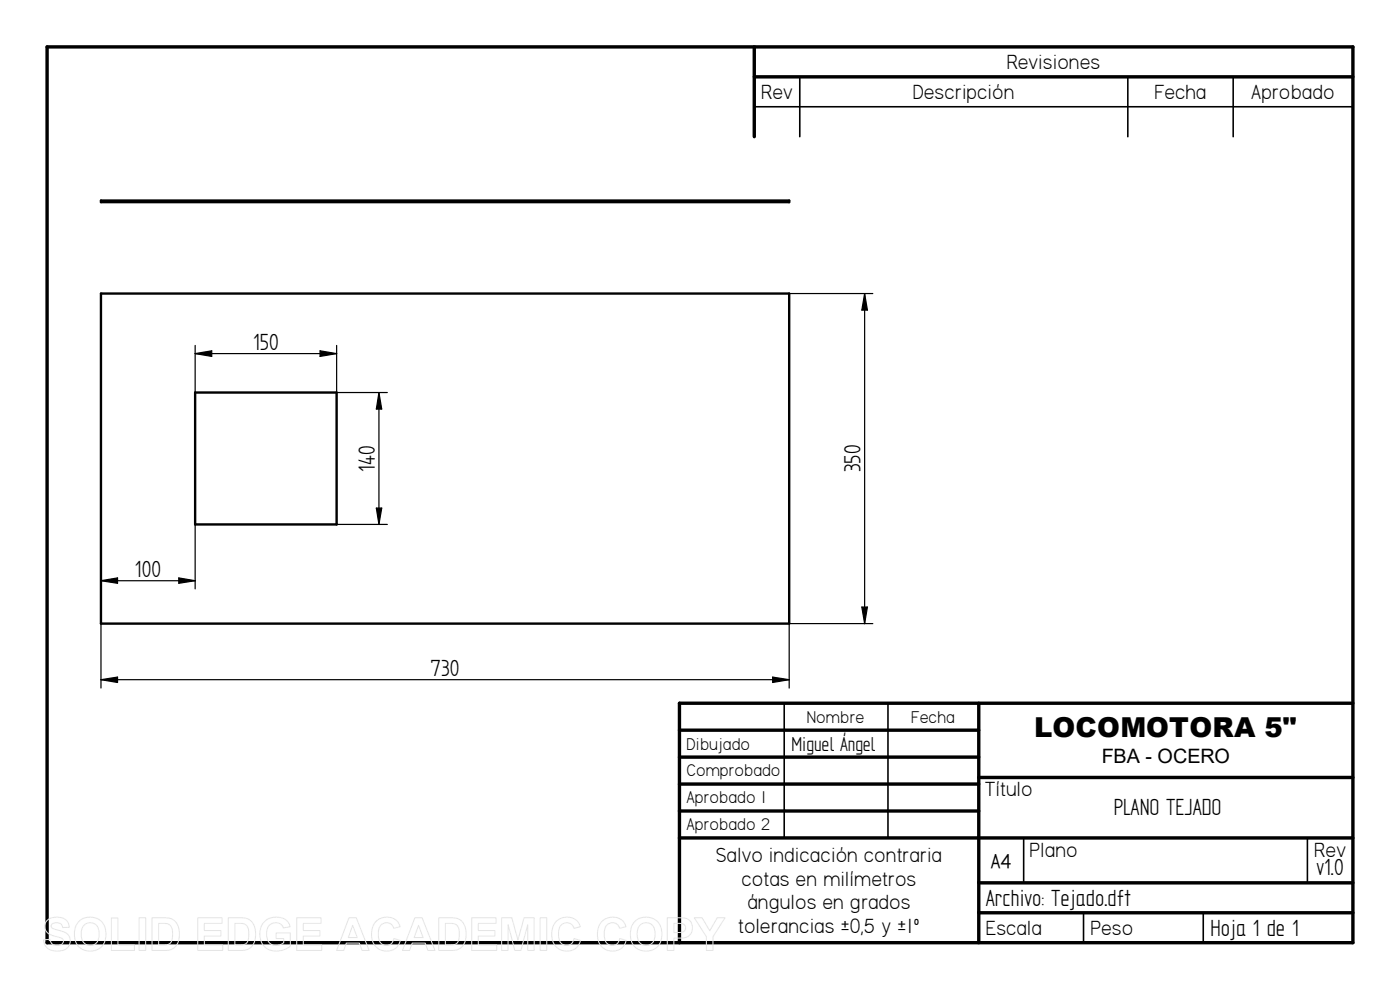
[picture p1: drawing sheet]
<svg xmlns="http://www.w3.org/2000/svg" width="297mm" height="210mm" viewBox="0 0 297 210" stroke-linecap="round" stroke-linejoin="round" font-family="sans-serif">
<g fill="none" stroke="#000" stroke-width=".72">
<path d="M10 9.9h277v190.1h-277zM160 9.9v19.1M160 16.3h127M144.1 154.9h63.5M207.6 149.2v50.8M287 149.2h-142.9v50.8M144.1 160.6h63.5M144.1 166.3h63.5M144.1 172h63.5M144.1 177.8h142.9M207.6 164.9h79.4M207.6 187.3h79.4"/>
<path d="M207.6 193.6h79.4"/>
</g>
<path d="M169.7 16.3v12.7M239.3 16.3v12.7M261.6 16.3v12.7M160 22.6h127M166.4 149.2v28.6M188.4 149.2v28.6M217.2 177.9v9.4M277.4 177.9v9.4M229.9 193.6v6.4M255.3 193.6v6.4" fill="none" stroke="#000" stroke-width=".34"/>
<path d="M21.4 42.5h146v.4h-146zM21.4 62.3h146v70h-146zM41.4 83.3h30v28h-30z" fill="none" stroke="#000" stroke-width=".51"/>
<g fill="none" stroke="#000" stroke-width=".25">
<path d="M41.4 42.5v.2M41.4 42.8v.1M71.4 42.5v.2M71.4 42.8v.1M41.4 73.3v10M41.4 75l3.5-.6v1.2zM41.4 75h30M67.9 74.4l3.5 .6-3.5 .6zM71.4 73.3v10h10.8M167.4 62.3h17.8M183.4 62.3l.6 3.5h-1.2zM183.4 62.3v70"/>
<path d="M41.4 97.3v27.6M80.4 83.3l.6 3.5h-1.2zM80.4 83.3v28M71.4 111.3h10.8M79.8 107.8h1.2l-.6 3.5zM21.4 132.3v13.7M21.4 123.2l3.5-.6v1.1zM21.4 123.2h20M37.9 122.6l3.5 .6-3.5 .5zM182.8 128.8h1.2l-.6 3.5zM185.2 132.3h-17.8v13.7M21.4 144.2l3.5-.6v1.2z"/>
<path d="M21.4 144.2h146M163.9 143.6l3.5 .6-3.5 .6z"/>
</g>
<path d="M41.4 75l3.5-.6v1.2zM67.9 74.4l3.5 .6-3.5 .6zM183.4 62.3l.6 3.5h-1.2zM80.4 83.3l.6 3.5h-1.2zM79.8 107.8h1.2l-.6 3.5zM21.4 123.2l3.5-.6v1.1zM37.9 122.6l3.5 .6-3.5 .5zM182.8 128.8h1.2l-.6 3.5zM21.4 144.2l3.5-.6v1.2zM163.9 143.6l3.5 .6-3.5 .6z" fill="#000"/>
<g fill="none" stroke="#e6e6e6" stroke-width=".21">
<path d="M10 195.3a3.2 3.2 0 0 1 4.4 .4l.3 1-1.4 .1a1.33 1.33 0 0 0-1.1-1 1.33 1.33 0 0 0-1.4 .6l.2 .5 .9 .3a4 4 0 0 1 2.7 1.3 2.16 2.16 0 0 1-2.1 3.2 2.65 2.65 0 0 1-3.3-2.3l1.4-.1a1.5 1.5 0 0 0 1.3 1.3 1.5 1.5 0 0 0 1.6-1 1 1 0 0 0-1.1-.8 3.2 3.2 0 0 1-2.9-1.9l.1-.9zM16.7 195.5a3.4 3.4 0 0 1 4.1-.5 3.4 3.4 0 0 1 1.7 3.7 3.4 3.4 0 0 1-4.1 3 3.4 3.4 0 0 1-2.6-4.3l.3-1zM17.8 196.4a1.93 1.93 0 0 1 2.3-.4 1.93 1.93 0 0 1 .9 2.1 1.94 1.94 0 0 1-.9 2.2 1.94 1.94 0 0 1-2.3-.3 3.3 3.3 0 0 1 0-3.6zM23.6 194.7h1.4v5.7h3.5v1.2h-4.9zM29.5 194.7h1.4v6.9h-1.4zM32.3 194.7h2.5a2.97 2.97 0 0 1 3.3 3.5 2.91 2.91 0 0 1-3.2 3.4h-2.6zM33.7 195.9a2.89 2.89 0 0 1 2.5 .6 3.6 3.6 0 0 1-.3 3.7l-.6 .2h-1.6zM42 194.7h5.1v1.2h-3.8v1.5h3.6v1.2h-3.6v1.8h3.9v1.2h-5.2zM48.4 194.7h2.6a2.97 2.97 0 0 1 3.2 3.5 2.91 2.91 0 0 1-3.1 3.4h-2.7zM49.8 195.9a2.89 2.89 0 0 1 2.6 .6 3.6 3.6 0 0 1-.3 3.7l-.6 .2h-1.7zM56 195.6a3.7 3.7 0 0 1 5.1 0l.5 1-1.5 .2a1.89 1.89 0 0 0-2.3-1 1.89 1.89 0 0 0-1.2 2.3 2.14 2.14 0 0 0 1.1 2.3 2.14 2.14 0 0 0 2.5-.4v-.9h-1.6v-1.2h3v2.8a4.1 4.1 0 0 1-5.9-.4 4.2 4.2 0 0 1 .3-4.7zM62.9 194.7h5.2v1.2h-3.8v1.5h3.6v1.2h-3.6v1.8h3.9v1.2h-5.3z"/>
<path d="M74 194.7h1.6l2.7 6.9h-1.5l-.6-1.5h-2.7l-.6 1.5h-1.5zM74.8 196.3l1 2.6h-1.9zM79.7 195.5a3 3 0 0 1 5.2 1.1l-1.4 .3a1.66 1.66 0 0 0-1.9-1.1 1.66 1.66 0 0 0-1.3 1.8 2.36 2.36 0 0 0 1.3 2.9 1.59 1.59 0 0 0 2-1.4l1.3 .4a3.1 3.1 0 0 1-3.6 2.2 3.1 3.1 0 0 1-2.5-3.5l.3-1.5zM88 194.7h1.6l2.7 6.9h-1.5l-.6-1.5h-2.8l-.5 1.5h-1.5zM88.8 196.3l1 2.6h-1.9zM93.1 194.7h2.5a2.97 2.97 0 0 1 3.3 3.5 2.91 2.91 0 0 1-3.2 3.4h-2.6zM94.5 195.9a2.89 2.89 0 0 1 2.6 .6 3.6 3.6 0 0 1-.3 3.7l-.6 .2h-1.7zM100.1 194.7h5.1v1.2h-3.7v1.5h3.5v1.2h-3.5v1.8h3.9v1.2h-5.3zM106.4 194.7h2.2l1.3 4.7 1.3-4.7h2.1v6.9h-1.3v-5.4l-1.5 5.4h-1.3l-1.4-5.4v5.4h-1.4zM114.6 194.7h1.4v6.9h-1.4zM118 195.5a3 3 0 0 1 5.1 1.1l-1.3 .3a1.66 1.66 0 0 0-2-1.1 1.66 1.66 0 0 0-1.3 1.8 2.36 2.36 0 0 0 1.4 2.9 1.59 1.59 0 0 0 1.9-1.4l1.3 .4a3.1 3.1 0 0 1-3.6 2.2 3.1 3.1 0 0 1-2.4-3.5l.2-1.5zM127.6 195.5a3 3 0 0 1 5.2 1.1l-1.4 .3a1.66 1.66 0 0 0-1.9-1.1 1.66 1.66 0 0 0-1.3 1.8 2.36 2.36 0 0 0 1.4 2.9 1.59 1.59 0 0 0 1.9-1.4l1.3 .4a3.1 3.1 0 0 1-3.6 2.2 3.1 3.1 0 0 1-2.5-3.5l.3-1.5z"/>
<path d="M134.7 195.5a3.4 3.4 0 0 1 4-.5 3.4 3.4 0 0 1 1.7 3.7 3.4 3.4 0 0 1-4 3 3.4 3.4 0 0 1-2.6-4.3l.2-1zM135.7 196.4a1.93 1.93 0 0 1 2.3-.4 1.93 1.93 0 0 1 1 2.1 1.94 1.94 0 0 1-1 2.2 1.94 1.94 0 0 1-2.3-.3 3.3 3.3 0 0 1 0-3.6zM141.6 194.7h2.2a2.62 2.62 0 0 1 2.9 1.1 2.21 2.21 0 0 1-.2 2.3 2.21 2.21 0 0 1-2.2 .9h-1.3v2.6h-1.4zM143 195.9a2.94 2.94 0 0 1 2.2 .3 1.02 1.02 0 0 1 .1 1.2 1.02 1.02 0 0 1-1.2 .4h-1.1zM147.3 194.7h1.6l1.7 2.8 1.6-2.8h1.6l-2.5 4v2.9h-1.4v-2.9z"/>
</g>
<text font-size="5.8" x="219.4" y="156.3">LOCOMOTORA 5&quot;</text>
<g font-size="5.6">
<text x="53.7" y="74.2">150</text>
<text x="79.5" y="100.1" transform="rotate(-90 79.5 100.1)">140</text>
<text x="182.5" y="100.2" transform="rotate(-90 182.5 100.2)">350</text>
<text x="28.6" y="122.3">100</text>
<text x="91.4" y="143.3">730</text>
<text x="236.3" y="172.8">PLANO TEJADO</text>
<text x="279.3" y="185.5">v1.0</text>
<text x="209.2" y="192.2">Archivo: Tejado.dft</text>
<text x="256.8" y="198.5">Hoja 1 de 1</text>
</g>
<g font-size="4.9">
<text x="213.6" y="14.7">Revisiones</text>
<text x="161.5" y="21">Rev</text>
<text x="193.6" y="21">Descripción</text>
<text x="244.9" y="21">Fecha</text>
<text x="265.5" y="21">Aprobado</text>
<text x="208.9" y="169">Título</text>
<text x="151.9" y="182.9">Salvo indicación contraria</text>
<text x="218.4" y="181.8">Plano</text>
<text x="278.8" y="181.8">Rev</text>
<text x="157.3" y="187.9">cotas en milímetros</text>
<text x="156.6" y="197.9">tolerancias ±0,5 y ±1º</text>
<text x="158.6" y="192.9">ángulos en grados</text>
<text x="209.2" y="198.3">Escala</text>
<text x="231.4" y="198.3">Peso</text>
</g>
<text font-size="4.8" x="167.9" y="159.3">Miguel Ángel</text>
<text font-size="4.7" x="210.2" y="184.1">A4</text>
<text font-size="4.2" x="233.7" y="161.9">FBA - OCERO</text>
<g font-size="4.1">
<text x="171.2" y="153.3">Nombre</text>
<text x="193.3" y="153.3">Fecha</text>
<text x="145.7" y="159">Dibujado</text>
<text x="145.7" y="164.7">Comprobado</text>
<text x="145.7" y="170.4">Aprobado 1</text>
<text x="145.7" y="176.1">Aprobado 2</text>
</g>
</svg>
